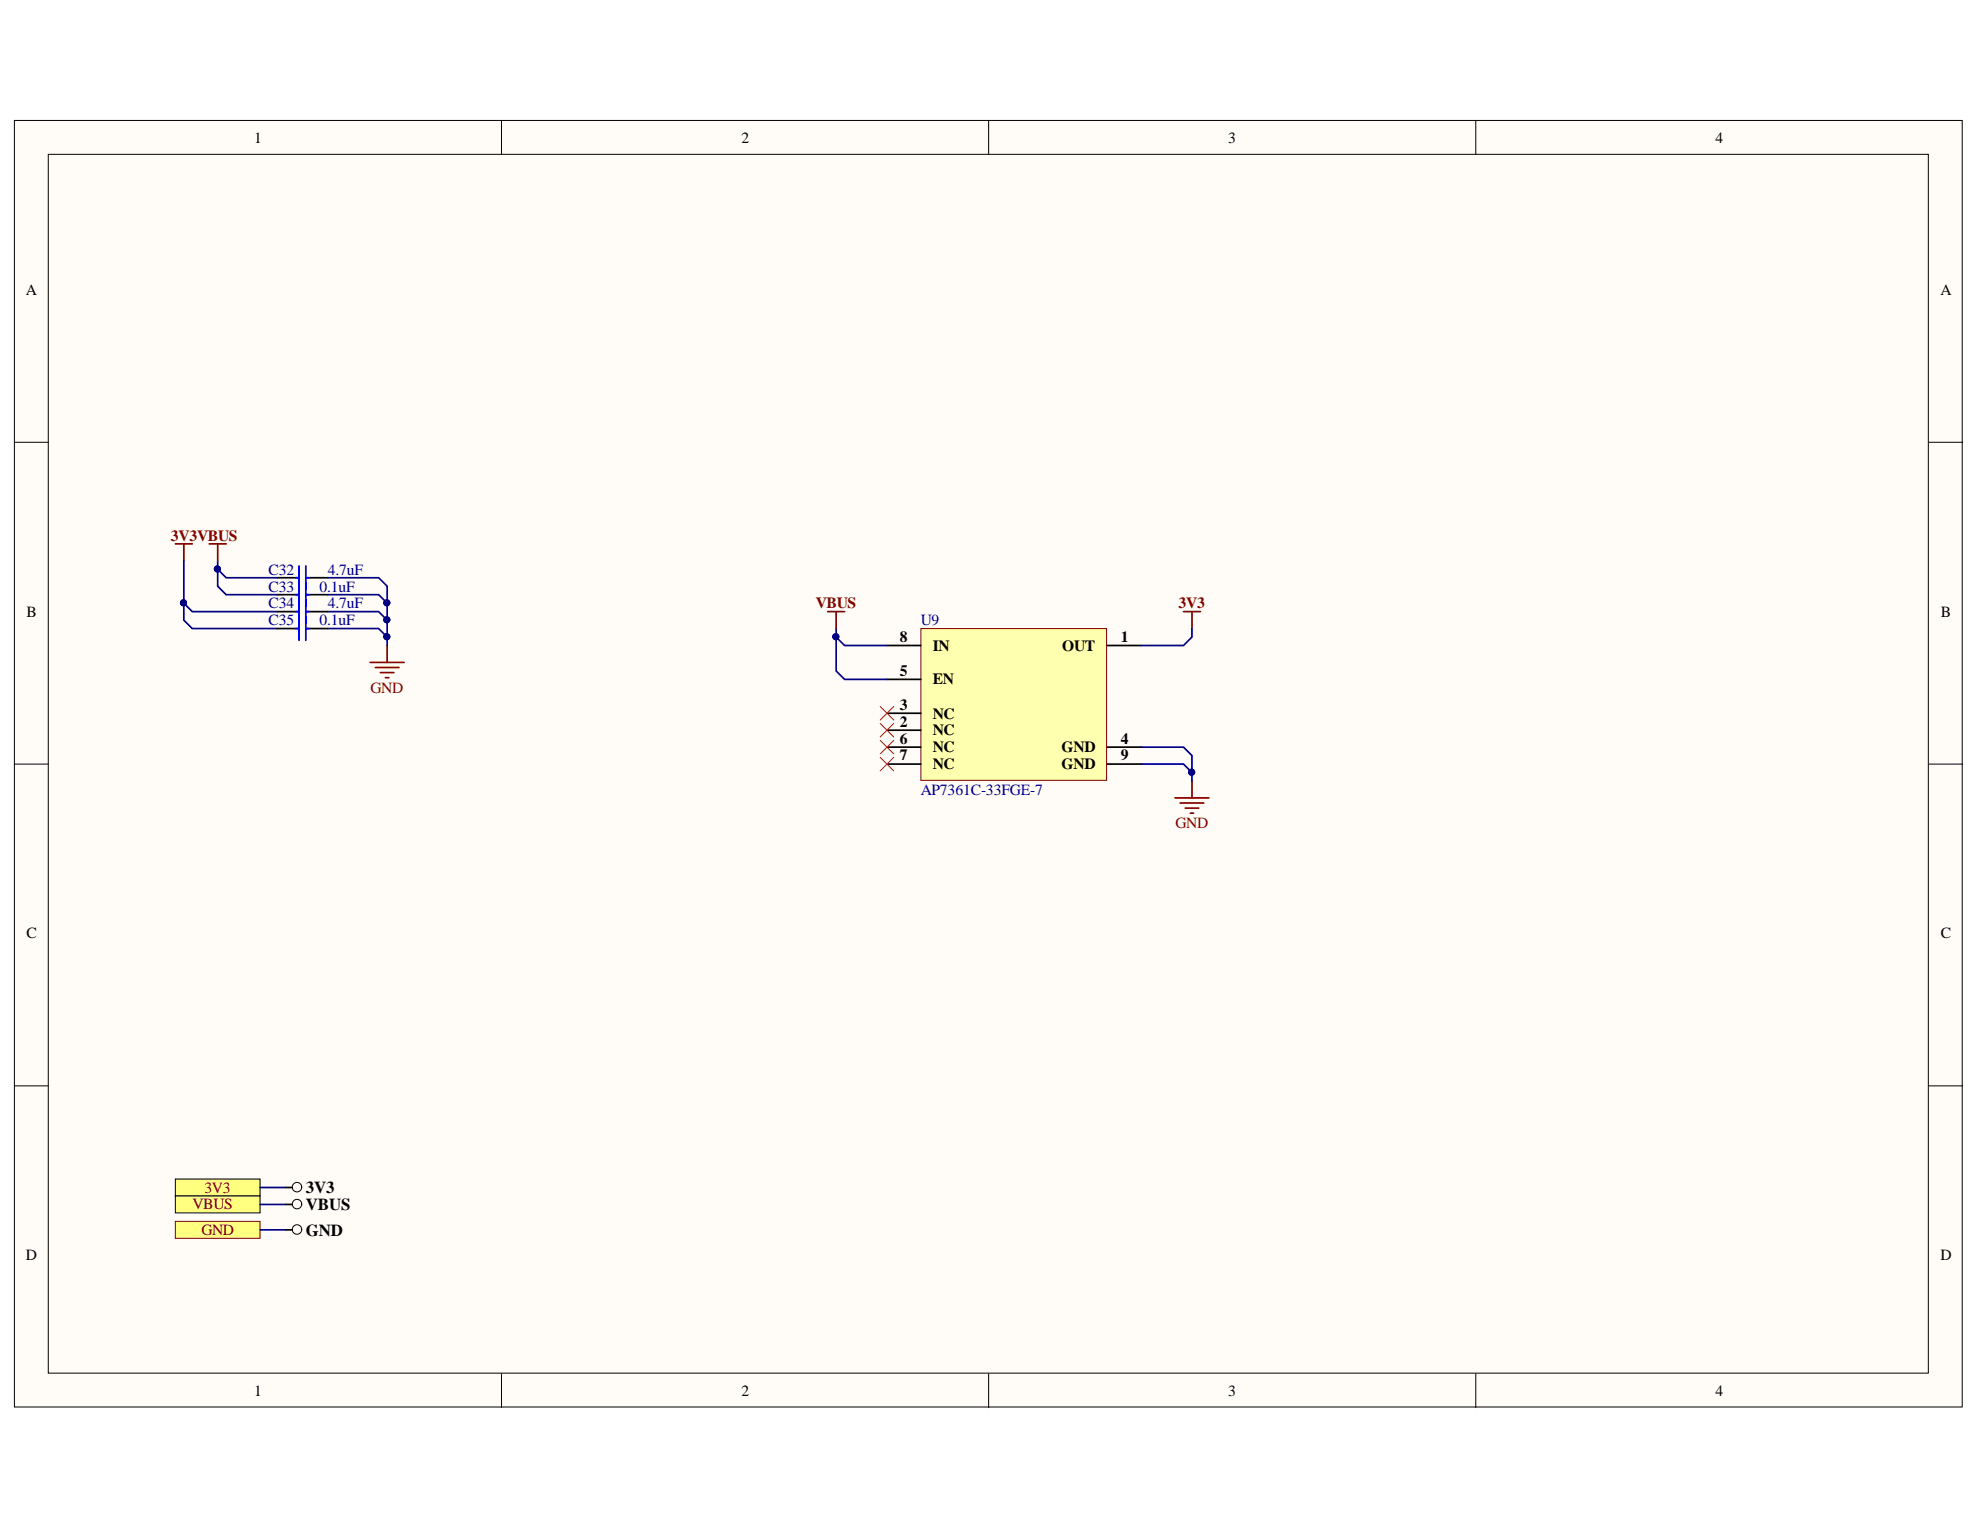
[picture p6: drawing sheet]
<svg xmlns="http://www.w3.org/2000/svg" width="279mm" height="216mm" viewBox="0 0 279 216" stroke-linecap="round" stroke-linejoin="round" font-family="sans-serif">
<g fill="#fffcf8" stroke="#000" stroke-width=".14">
<path d="M2 17h274.9v181.5h-274.9z"/>
<path d="M6.8 21.8h265.3v172h-265.3z"/>
</g>
<path d="M70.8 17v4.8M139.5 17v4.8M208.2 17v4.8M2 62.4h4.8M272.2 62.4h4.8M2 107.8h4.8M272.2 107.8h4.8M2 153.2h4.8M272.2 153.2h4.8M70.8 193.9v4.7M139.5 193.9v4.7M208.2 193.9v4.7" fill="none" stroke="#000" stroke-width=".14"/>
<path d="M129.9 88.7h26.2v21.4h-26.2z" fill="#ffffb0" stroke="#800000" stroke-width=".14"/>
<path d="M125.2 91.1h4.7M125.2 95.9h4.7M156.2 91.1h4.8M125.2 103h4.7M125.2 100.6h4.7M125.2 105.4h4.7M125.2 107.8h4.7M156.2 105.4h4.8M156.2 107.8h4.8" fill="none" stroke="#000" stroke-width=".24"/>
<g fill="none" stroke="#800000" stroke-width=".24">
<path d="M24.7 76.7h2.4M25.9 76.7v2.4M52.2 93.5h4.8M53 94.2h3.3M53.7 94.9h1.9M54.4 95.6h.5M54.6 91.1v2.4M167 86.3h2.4M168.2 86.3v2.4M165.8 112.6h4.8M166.5 113.3h3.4M167.2 114h2"/>
<path d="M168 114.7h.4M168.2 110.2v2.4"/>
</g>
<path d="M124.2 99.7l1.9 1.9M126.1 99.7l-1.9 1.9M124.2 102.1l1.9 1.9M124.2 104.5l1.9 1.9M124.2 106.9l1.9 1.9M126.1 102.1l-1.9 1.9M126.1 104.5l-1.9 1.9M126.1 106.9l-1.9 1.9" fill="none" stroke="#f00" stroke-width=".14"/>
<path d="M24.7 166.4h12v2.4h-12z" fill-rule="evenodd" fill="#ffff80" stroke="#000" stroke-width=".14"/>
<circle cx="41.9" cy="167.5" r=".67" fill="none" stroke="#000" stroke-width=".14"/>
<path d="M40.3 167.6h.9" fill="none" stroke="#000" stroke-width=".24"/>
<path d="M24.7 172.3h12v2.4h-12z" fill-rule="evenodd" fill="#ffff80" stroke="#800000" stroke-width=".14"/>
<circle cx="41.9" cy="173.5" r=".67" fill="none" stroke="#000" stroke-width=".14"/>
<path d="M40.3 173.5h.9" fill="none" stroke="#000" stroke-width=".24"/>
<path d="M24.7 168.8h12v2.4h-12z" fill-rule="evenodd" fill="#ffff80" stroke="#000" stroke-width=".14"/>
<circle cx="41.9" cy="169.9" r=".67" fill="none" stroke="#000" stroke-width=".14"/>
<path d="M39.1 81.5h3.1M39.1 83.9h3.1M39.1 86.3h3.1M39.1 88.7h3.1M43.2 81.5h3.1M43.2 83.9h3.1M43.2 86.3h3.1M43.2 88.7h3.1M40.3 170h.9" fill="none" stroke="#000" stroke-width=".24"/>
<path d="M42.2 79.9v10.5M43.2 79.9v10.5M41.7 81.5h.5M41.7 83.9h.5M41.7 86.3h.5M41.7 88.7h.5M43.2 81.5h.4M43.2 83.9h.4M43.2 86.3h.4M43.2 88.7h.4" fill="none" stroke="#00f" stroke-width=".24"/>
<g fill="none" stroke="#000080" stroke-width=".24">
<path d="M25.9 79.1v6l1.2 1.2h12M30.7 79.1v1.2l1.2 1.2h7.2M25.9 85.1v2.4l1.2 1.2h12M30.7 80.3v2.4l1.2 1.2h7.2M46.3 88.7h7.1l1.2 1.2v1.2M46.3 86.3h7.1l1.2 1.2v2.4M46.3 83.9h7.1l1.2 1.2v2.4M46.3 81.5h7.1l1.2 1.2v2.4M118 89.9v4.8l1.2 1.2h6M118 88.7v1.2l1.2 1.2h6M168.2 88.7v1.2l-1.2 1.2h-6M161 105.4h6l1.2 1.2v3.6"/>
<path d="M161 107.8h6l1.2 1.2M36.7 173.5h3.6M36.7 170h3.6M36.7 167.6h3.6"/>
</g>
<g fill="#000080" stroke="#000080" stroke-width=".14">
<circle cx="168.2" cy="109" r=".43"/>
<circle cx="25.9" cy="85.1" r=".43"/>
<circle cx="30.7" cy="80.3" r=".43"/>
<circle cx="54.6" cy="89.8" r=".43"/>
<circle cx="54.6" cy="87.5" r=".43"/>
<circle cx="54.6" cy="85.1" r=".43"/>
<circle cx="117.9" cy="89.8" r=".43"/>
</g>
<path d="M29.5 76.7h2.4M30.7 76.7v2.4M116.8 86.3h2.4M118 86.3v2.4" fill="none" stroke="#800000" stroke-width=".24"/>
<g font-size="2.4">
<text x="43.1" y="168.4">3V3</text>
<text x="43.1" y="170.7">VBUS</text>
<text x="43.1" y="174.4">GND</text>
</g>
<g font-size="2.2">
<text x="35.9" y="20.1">1</text>
<text x="104.6" y="20.1">2</text>
<text x="173.3" y="20.1">3</text>
<text x="242.1" y="20.1">4</text>
<text x="3.6" y="41.6">A</text>
<text x="273.8" y="41.6">A</text>
<text x="3.7" y="87">B</text>
<text x="273.9" y="87">B</text>
<text x="127" y="95.4">5</text>
<text x="127" y="90.7">8</text>
<text x="131.6" y="91.8">IN</text>
<text x="149.9" y="91.8">OUT</text>
<text x="158.2" y="90.7">1</text>
<text x="127" y="100.2">3</text>
<text x="131.6" y="101.4">NC</text>
<text x="131.6" y="96.6">EN</text>
<text x="127" y="102.6">2</text>
<text x="127" y="104.9">6</text>
<text x="127" y="107.3">7</text>
<text x="131.6" y="103.8">NC</text>
<text x="131.6" y="106.1">NC</text>
<text x="149.8" y="106.1">GND</text>
<text x="158.2" y="104.9">4</text>
<text x="158.2" y="107.3">9</text>
<text x="131.6" y="108.6">NC</text>
<text x="149.8" y="108.6">GND</text>
<text x="3.7" y="132.4">C</text>
<text x="273.9" y="132.4">C</text>
<text x="3.6" y="177.8">D</text>
<text x="273.8" y="177.8">D</text>
<text x="35.9" y="196.9">1</text>
<text x="104.6" y="196.9">2</text>
<text x="173.3" y="196.9">3</text>
<text x="242.1" y="196.9">4</text>
</g>
<g font-size="2.2" fill="#800000">
<text x="24.1" y="76.3">3V3VBUS</text>
<text x="115.1" y="85.8">VBUS</text>
<text x="166.3" y="85.8">3V3</text>
<text x="52.3" y="97.8">GND</text>
<text x="165.9" y="116.9">GND</text>
<text x="27.2" y="170.7">VBUS</text>
<text x="28.8" y="168.3">3V3</text>
<text x="28.4" y="174.3">GND</text>
</g>
<g font-size="2.2" fill="#000080">
<text x="37.9" y="81.1">C32</text>
<text x="37.9" y="83.5">C33</text>
<text x="45.1" y="83.5">0.1uF</text>
<text x="46.3" y="81.1">4.7uF</text>
<text x="37.9" y="85.8">C34</text>
<text x="37.9" y="88.2">C35</text>
<text x="45.1" y="88.2">0.1uF</text>
<text x="46.3" y="85.8">4.7uF</text>
<text x="129.9" y="88.2">U9</text>
<text x="129.9" y="112.1">AP7361C-33FGE-7</text>
</g>
</svg>
